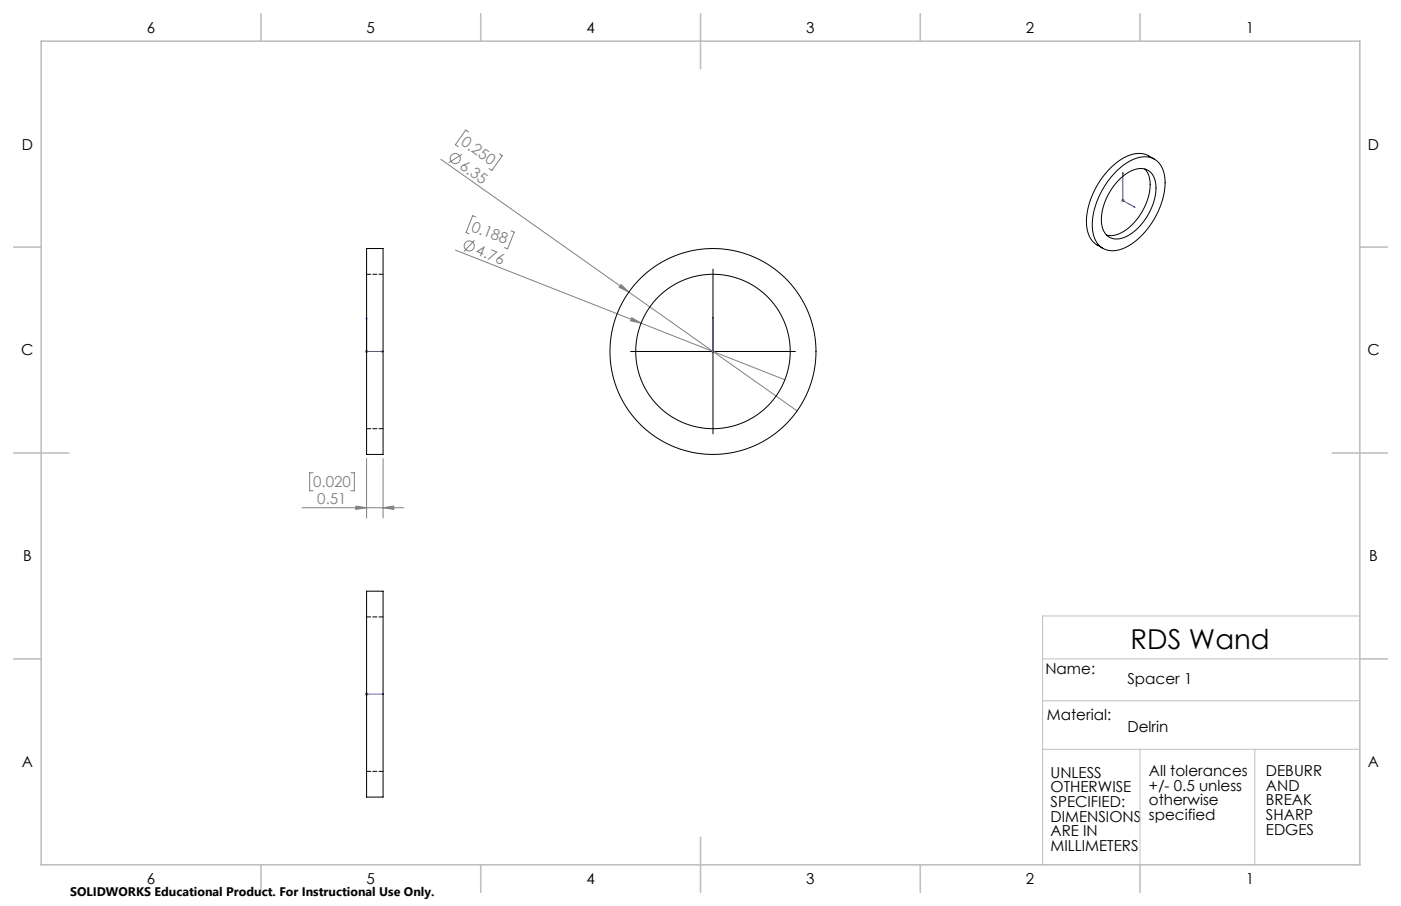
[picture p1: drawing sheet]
<svg xmlns="http://www.w3.org/2000/svg" width="432mm" height="279mm" viewBox="0 0 432 279" stroke-linecap="round" stroke-linejoin="round" font-family="sans-serif">
<g fill="none" stroke="#808080" stroke-width=".31">
<path d="M135.9 49.1l57.9 41M142.3 47.6l-4 2.6M144.4 40.7l-.8-.6-3.3 4.5 .9 .7M153.9 47.4l.9 .6-3.2 4.6-.9-.6M140.4 77.1l57.2 22.6M146.3 74.1l-3.3 3.5M146.7 66.9l-1-.4-2.1 5.2 1 .4M157.5 71.2l1 .4-2.1 5.2-.9-.4M345.6 61.8h1M345.7 61.4l.7 .8M346.1 61.3v1M346.4 61.4l-.7 .8"/>
<path d="M191.4 87.8l2.4 2.3-3-1.5zM193.8 90.1l51.9 36.6M194.7 98l2.9 1.7-3.3-.8zM197.6 99.7l44.3 17.4M112.5 108.4h1M112.6 108l.7 .7M113 107.9v1M113.3 108l-.7 .7M219.2 108.4h1M219.4 108l.7 .7M219.7 107.9v1M220.1 108l-.7 .7"/>
<path d="M93.1 156.6h31.3M96.5 145.8h-1.1v5.5h1.1M108.1 145.8h1.1v5.5h-1.1M109.7 156.1l3.3 .5-3.3 .5zM113 141.4v18.4M118.1 156.6l3.3-.5v1zM118.1 141.4v18.4M112.5 214.1h1M112.6 213.7l.7 .7M113 213.6v1M113.3 213.7l-.7 .7"/>
<circle cx="140.3" cy="48.9" r="1.56"/>
<circle cx="144.6" cy="75.8" r="1.56"/>
</g>
<g fill="none" stroke="#00f" stroke-width=".31">
<path d="M346.1 53.1v8.7l3.7 2.2M346.1 53.1l.1 .5-.2-.1zM349.4 63.6l.4 .4-.4-.1zM113 97.8v10.6h5.3M113 97.8l.1 .5h-.2zM219.7 97.8v.5zM219.7 97.8v10.6M117.8 108.3l.5 .1-.5 .1zM219.7 108.3v.2zM219.7 108.4h.1M112.9 214.1h.2zM113 214.1h.1"/>
<path d="M113 214.1h5.3M117.8 214.1h.5z"/>
</g>
<path d="M219.7 83v50.8M194.3 108.4h50.8" fill="none" stroke="#000" stroke-width=".31"/>
<path d="M419.1 190h-97.8v76.7M321.3 203.2h97.8M321.3 216.1h97.8M321.3 231.1h97.8M351.4 231.1v35.6M386.7 231.1v35.6" fill="none" stroke="#c0c0c0" stroke-width=".31"/>
<g fill="none" stroke="#c0c0c0" stroke-width=".5">
<path d="M12.7 12.7h406.4v254h-406.4zM80.4 4.2v8.5M148.2 4.2v8.5M215.9 4.2v17M283.6 4.2v8.5M351.4 4.2v8.5M4.2 76.2h8.5M419.1 76.2h8.5M4.2 139.7h17M410.6 139.7h17M4.2 203.2h8.5M419.1 203.2h8.5"/>
<path d="M215.9 258.2v17M80.4 266.7v8.5M148.2 266.7v8.5M283.6 266.7v8.5M351.4 266.7v8.5"/>
</g>
<g fill="#00f">
<path d="M117.8 108.3l.5 .1-.5 .1zM113 97.8l.1 .5h-.2z"/>
<path d="M117.8 214.1h.5zM112.9 214.1h.2zM349.4 63.6l.4 .4-.4-.1zM346.1 53.1l.1 .5-.2-.1z"/>
<path d="M219.7 108.3v.2zM219.7 97.8v.5z"/>
</g>
<g fill="#808080">
<path d="M191.4 87.8l2.4 2.3-3-1.5z"/>
<path d="M194.7 98l2.9 1.7-3.3-.8z"/>
<path d="M109.7 156.1l3.3 .5-3.3 .5zM118.1 156.6l3.3-.5v1z"/>
</g>
<g fill="none" stroke="#000" stroke-width=".31">
<path d="M344.2 52.7a12.1 12.1 0 0 1 10-4.2 6.7 6.7 0 0 1 4.8 6.7 24.1 24.1 0 0 1-12.4 21.2 6.4 6.4 0 0 1-8.9-2.2 16.3 16.3 0 0 1 1-13.6l2.4-4.3zM344.8 55.5a8.6 8.6 0 0 1 8.5-3.2 6 6 0 0 1 2.9 6.7 17.9 17.9 0 0 1-10.1 14.4 4.7 4.7 0 0 1-6.6-4.5 18 18 0 0 1 5.3-13.4zM352.9 52.1a8.8 8.8 0 0 1 1.1 8.6 17.4 17.4 0 0 1-9.7 11.6l-1.7 .4-1.5-.2M355.8 49.1l-1.8-1a8.3 8.3 0 0 0-8.7 1.2 24.4 24.4 0 0 0-10.4 20.6l.6 2.5a6.1 6.1 0 0 0 2.6 3.2l1.8 1M113 76.6h5.1v63.5h-5.1zM113 182.3h5.1v63.5h-5.1z"/>
<circle cx="219.7" cy="108.4" r="23.8"/>
<circle cx="219.7" cy="108.4" r="31.7"/>
</g>
<path d="M118.1 84.6h-5.1M113 132.2h5.1M118.1 190.3h-5.1M113 237.9h5.1" fill="none" stroke="#000" stroke-width=".31" stroke-dasharray="1.3 .6"/>
<text font-size="8.5" x="348.5" y="200.2">RDS Wand</text>
<g font-size="4.7">
<text x="45.3" y="10.1">6</text>
<text x="113" y="10.1">5</text>
<text x="180.7" y="10.1">4</text>
<text x="248.5" y="10.1">3</text>
<text x="316.2" y="10.1">2</text>
<text x="383.9" y="10.1">1</text>
<text x="6.7" y="46.1">D</text>
<text x="421.6" y="46.1">D</text>
<text x="6.6" y="109.6">C</text>
<text x="421.5" y="109.6">C</text>
<text x="7.1" y="173.1">B</text>
<text x="422" y="173.1">B</text>
<text x="322.2" y="207.7">Name:</text>
<text x="347.5" y="211.1">Spacer 1</text>
<text x="322.7" y="221.9">Material:</text>
<text x="347.5" y="225.9">Delrin</text>
<text x="6.7" y="236.6">A</text>
<text x="323.8" y="239.8">UNLESS</text>
<text x="354.1" y="239.3">All tolerances</text>
<text x="390.2" y="239.4">DEBURR</text>
<text x="421.6" y="236.6">A</text>
<text x="323.8" y="244.3">OTHERWISE</text>
<text x="354.1" y="243.9">+/- 0.5 unless</text>
<text x="390.2" y="243.9">AND</text>
<text x="323.8" y="248.8">SPECIFIED:</text>
<text x="354.1" y="248.4">otherwise</text>
<text x="390.2" y="248.4">BREAK</text>
<text x="323.8" y="253.4">DIMENSIONS</text>
<text x="323.8" y="257.9">ARE IN</text>
<text x="354.1" y="252.9">specified</text>
<text x="390.2" y="252.9">SHARP</text>
<text x="390.2" y="257.5">EDGES</text>
<text x="323.8" y="262.4">MILLIMETERS</text>
<text x="45.3" y="272.6">6</text>
<text x="113" y="272.6">5</text>
<text x="180.7" y="272.6">4</text>
<text x="248.5" y="272.6">3</text>
<text x="316.2" y="272.6">2</text>
<text x="383.9" y="272.6">1</text>
</g>
<g font-size="4.7" fill="#808080">
<text x="141.8" y="44.4" transform="rotate(35 141.8 44.4)">0.250</text>
<text x="141.4" y="51.8" transform="rotate(35 141.4 51.8)">6.35</text>
<text x="145" y="71.2" transform="rotate(21 145 71.2)">0.188</text>
<text x="146.4" y="78.4" transform="rotate(21 146.4 78.4)">4.76</text>
<text x="96.5" y="150.3">0.020</text>
<text x="97.8" y="155.6">0.51</text>
</g>
<text font-size="3.8" x="21.6" y="276.3">SOLIDWORKS Educational Product. For Instructional Use Only.</text>
</svg>
